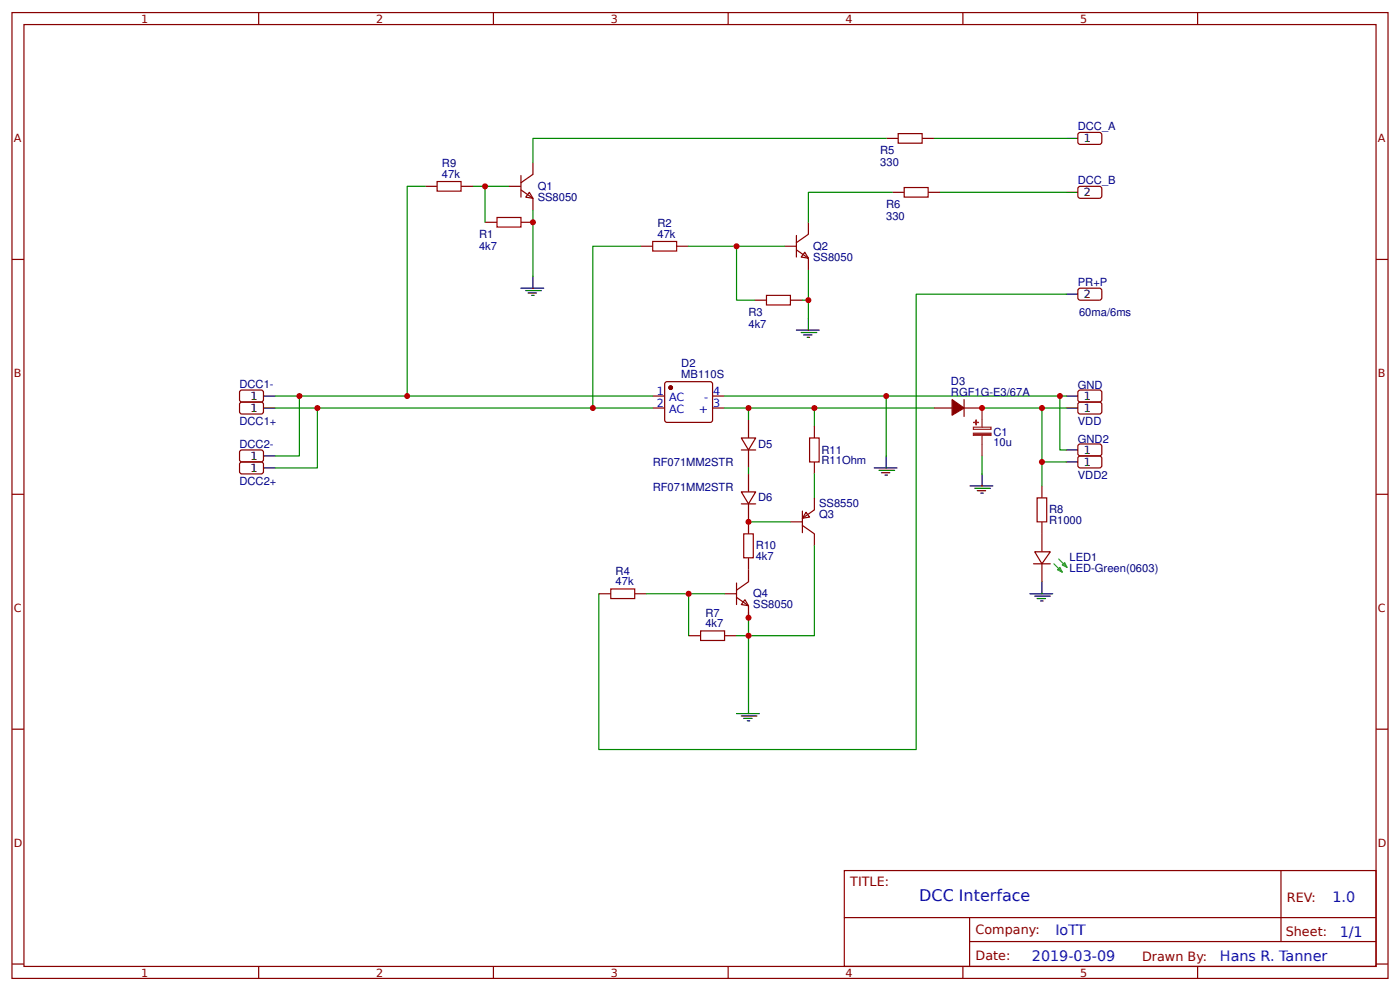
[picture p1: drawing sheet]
<svg xmlns="http://www.w3.org/2000/svg" width="309mm" height="219mm" viewBox="0 0 309 219" stroke-linecap="round" stroke-linejoin="round" font-family="sans-serif">
<g fill="none" stroke="#800" stroke-width=".26">
<path d="M2.6 2.8h304.1v213.2h-304.1zM5.3 5.4h298.7v208h-298.7zM57.1 2.8v2.6M109 2.8v2.6M160.9 2.8v2.6M212.7 2.8v2.6M264.6 2.8v2.6M115.1 38.8v4.7M117.7 35.9v2.6l-2.6 1.8M195.8 30.6h2.6M203.7 30.6h2.7M238.2 29.5l.5-.3 4.5 .1 .2 .5-.1 1.8-.4 .3-4.5-.1-.3-.4z"/>
<path d="M2.6 57.3h2.7M93.9 41.1h2.7M101.9 41.1h2.6M107.2 49.1h2.6M112.4 41.1h2.7M115.1 41.9l2.6 1.9v2.6M115.1 49.1h2.6M116.9 42.5l.8 1.3-1.5-.3zM141.6 54.4h2.6M149.5 54.4h2.6M173.3 54.4h2.6M175.9 55.2l2.7 1.8v2.7"/>
<path d="M175.9 52v4.8M177.8 55.7l.8 1.3-1.6-.2zM178.6 49.1v2.6l-2.7 1.9M197.1 42.5h2.7M205.1 42.5h2.6M238.2 41.4l.5-.3 4.5 .1 .2 .5-.1 1.8-.4 .3-4.5-.1-.3-.4zM304 57.3h2.7M166.7 66.3h2.6M174.6 66.3h2.7M238.2 63.9l.5-.3 4.5 .1 .2 .5-.1 1.8-.4 .3-4.5-.1-.3-.5zM53 86.4l.4-.3 4.5 .1 .3 .5-.1 1.8-.4 .3-4.5-.1-.3-.5zM53 89l.4-.2h4.5l.3 .5-.1 1.9-.4 .2-4.5-.1-.3-.4z"/>
<path d="M53 99.6l.4-.2h4.5l.3 .5-.1 1.8-.4 .3-4.5-.1-.3-.4zM144.2 87.4h2.6M144.2 90.1h2.6M146.9 84.5l.5-.2h9.8l.2 .5v8.2l-.5 .3-9.8-.1-.3-.5zM157.4 87.4h2.7M157.4 90.1h2.7M163.8 96.7h3.2l-1.6 2.7zM163.8 99.4h3.2M165.4 92.7v4M165.4 99.4v3.9M179.9 94.1v2.6M206.4 90.1h3.9"/>
<path d="M213 90.1h4M213 88.2v3.7M238.2 86.4l.5-.3 4.5 .1 .2 .5-.1 1.8-.4 .3-4.5-.1-.3-.5zM238.2 89l.5-.2h4.5l.2 .5-.1 1.9-.4 .2-4.5-.1-.3-.4zM238.2 98.3l.5-.3 4.5 .1 .2 .5-.1 1.8-.4 .3-4.5-.1-.3-.5zM2.6 109.1h2.7M53.2 102.1h4.7l.3 .4-.1 1.9-.4 .2h-4.5l-.3-.5v-1.6zM163.8 108.6h3.2l-1.6 2.7zM163.8 111.3h3.2M165.4 104.6v4M165.4 111.3v6.6M174.6 115.2h2.7"/>
<path d="M177.3 116l2.6 1.9v2.6M177.3 112.8v4.8M178.1 113.1l.8 1.1-1.6 .2zM179.9 102v2.6M179.9 109.9v2.7l-2.6 1.8M230.2 107.3v2.6M230.2 115.2v6.6M238.2 100.9l.5-.2h4.5l.2 .5-.1 1.9-.4 .2-4.5-.1-.3-.4zM304 109.1h2.7M132.3 131.1h2.6M140.2 131.1h2.7M160.1 131.1h2.6"/>
<path d="M162.7 131.9l2.7 1.8v2.7M162.7 128.7v4.8M164.6 132.4l.8 1.3-1.6-.2zM165.4 123.2v5.3l-2.7 1.8M228.3 124.5h3.7M228.6 121.8h3.4l-1.8 2.7zM230.2 124.5v4M152.1 140.4h2.7M160.1 140.4h2.6M2.6 161h2.7M304 161h2.7M186.5 192.2h117.5v21.2h-117.5z"/>
<path d="M283 192.2v15.7M2.6 212.9h2.7M57.1 213.4v2.6M109 213.4v2.6M160.9 213.4v2.6M186.6 202.6h117.3M212.7 213.4v2.6M214.2 207.9h89.7M214.2 202.6v10.6M264.6 213.4v2.6M304 212.9h2.7"/>
</g>
<g fill="#800" stroke="#800" stroke-width=".26">
<path d="M210.3 88.2l2.7 1.9-2.7 1.6z"/>
<circle cx="148.2" cy="85.6" r=".4"/>
</g>
<g fill="none" stroke="#000" stroke-width=".26">
<path d="M235.5 30.6h2.6M235.5 42.5h2.6M115.1 63.6h5M116.2 64.2h3.4M116.7 64.7h1.8M117.5 65.2h.5M117.7 61v2.6M175.9 72.9h5.1M177 73.4h3.4M177.5 74h1.9M178.3 74.5h.6M178.6 70.2v2.7"/>
<path d="M235.5 65h2.6M58.2 87.4h2.7M58.2 90.1h2.7M235.5 87.4h2.6M235.5 90.1h2.6M235.5 99.4h2.6M58.2 103.3h2.7M58.2 100.7h2.7M193.1 103.3h5.1M194.2 103.8h3.4M194.7 104.4h1.9M195.5 104.9h.6"/>
<path d="M195.8 100.7v2.6M214.3 107.3h5M215.4 107.8h3.4M215.9 108.3h1.9M216.7 108.9h.5M217 104.6v2.7M235.5 102h2.6M227.5 131.1h5.1M228.6 131.6h3.4M229.1 132.2h1.9M229.9 132.7h.6M230.2 128.5v2.6"/>
<path d="M162.7 157.6h5M163.8 158.1h3.4M164.3 158.6h1.9M165.1 159.1h.5M165.4 154.9v2.7"/>
</g>
<path d="M198.4 29.5h5.3v2.1h-5.3zM96.6 40.1h5.3v2.1h-5.3zM109.8 48h5.3v2.1h-5.3zM144.2 53.3h5.3v2.1h-5.3zM199.8 41.4h5.3v2.1h-5.3zM169.3 65.2h5.3v2.1h-5.3zM178.9 96.7h2.1v5.3h-2.1zM164.3 117.9h2.1v5.3h-2.1zM229.1 109.9h2.1v5.3h-2.1zM134.9 130h5.3v2.2h-5.3zM154.8 139.3h5.3v2.1h-5.3z" fill="none" stroke="#a00000" stroke-width=".26"/>
<g fill="none" stroke="#080" stroke-width=".26">
<path d="M195.8 30.6h-78.1v5.3M206.4 30.6h29.1M93.9 41.1h-3.9v46.3M104.5 41.1h7.9M107.2 41.1v8M117.7 46.4v14.6M141.6 54.4h-10.6v35.7M152.1 54.4h21.2M162.7 54.4v11.9h4M178.6 59.7v10.5M197.1 42.5h-18.5v6.6M207.7 42.5h27.8"/>
<path d="M177.3 66.3h1.3M235.5 65h-33.1v100.5h-70.1v-34.4M60.9 90.1h83.3M60.9 87.4h83.3M66.1 87.4v13.3h-5.2M70.1 90.1v13.2h-9.2M160.1 90.1h46.3M160.1 87.4h75.4M165.4 90.1v2.6M179.9 90.1v4M195.8 87.4v13.3M217 90.1h18.5"/>
<path d="M230.2 90.1v11.9h5.3M234.2 87.4v12h1.3M165.4 115.2h9.2M165.4 103.3v1.3M179.9 104.6v5.3M217 100.7v3.9M230.2 102v5.3M142.9 131.1h17.2M152.1 131.1v9.3M165.4 135.1v19.8M179.9 120.5v19.9h-17.2"/>
</g>
<path d="M215.1 94.3h3.8v.5h-3.8zM217 90.1v4.2M217 96.2v4.5" fill="none" stroke="#8d2323" stroke-width=".26"/>
<g fill="#8d2323" stroke="#8d2323" stroke-width=".26">
<path d="M215.1 95.6h3.8v.5h-3.8z"/>
<path d="M215.1 93.3h1.1z"/>
<path d="M215.6 92.7l.1 1.1z"/>
</g>
<path d="M232.8 124.5l1.9 1.8M233.6 125.8l.6-.5 .5 1zM233.9 123.4l1.8 1.9M234.7 124.8l.5-.6 .5 1.1z" fill="none" stroke="#690" stroke-width=".26"/>
<g fill="#c00">
<circle cx="107.2" cy="41.1" r=".66"/>
<circle cx="90" cy="87.4" r=".66"/>
<circle cx="131" cy="90.1" r=".66"/>
<circle cx="162.7" cy="54.4" r=".66"/>
<circle cx="178.6" cy="66.3" r=".66"/>
<circle cx="70.1" cy="90.1" r=".66"/>
<circle cx="234.2" cy="87.4" r=".66"/>
<circle cx="66.1" cy="87.4" r=".66"/>
<circle cx="195.8" cy="87.4" r=".66"/>
<circle cx="165.4" cy="136.4" r=".66"/>
<circle cx="165.4" cy="140.4" r=".66"/>
<circle cx="179.9" cy="90.1" r=".66"/>
<circle cx="165.4" cy="90.1" r=".66"/>
<circle cx="165.4" cy="115.2" r=".66"/>
<circle cx="217" cy="90.1" r=".66"/>
<circle cx="230.2" cy="90.1" r=".66"/>
<circle cx="152.1" cy="131.1" r=".66"/>
<circle cx="230.2" cy="102" r=".66"/>
<circle cx="117.7" cy="49.1" r=".66"/>
</g>
<text font-size="3.5" fill="#00f" x="203.1" y="199">DCC Interface</text>
<g font-size="3.2" fill="#00f">
<text x="294.4" y="199.2">1.0</text>
<text x="233.2" y="206.3">IoTT</text>
<text x="296" y="206.9">1/1</text>
<text x="228" y="212.2">2019-03-09</text>
<text x="269.5" y="212.1">Hans R. Tanner</text>
</g>
<g font-size="2.8" fill="#800">
<text x="187.9" y="195.7">TITLE:</text>
<text x="284.3" y="199.2">REV:</text>
<text x="215.5" y="206.3">Company:</text>
<text x="284.1" y="206.8">Sheet:</text>
<text x="215.5" y="212.1">Date:</text>
<text x="252.3" y="212.1">Drawn By:</text>
</g>
<g font-size="2.5" fill="#800">
<text x="31.2" y="5">1</text>
<text x="83.1" y="5">2</text>
<text x="134.9" y="5">3</text>
<text x="186.8" y="5">4</text>
<text x="238.7" y="5">5</text>
<text x="3" y="31.4">A</text>
<text x="304.4" y="31.4">A</text>
<text x="3" y="83.2">B</text>
<text x="304.4" y="83.2">B</text>
<text x="3" y="135.1">C</text>
<text x="304.4" y="135.1">C</text>
<text x="3" y="186.9">D</text>
<text x="304.4" y="186.9">D</text>
<text x="31.2" y="215.6">1</text>
<text x="83.1" y="215.6">2</text>
<text x="134.9" y="215.6">3</text>
<text x="186.8" y="215.6">4</text>
<text x="238.7" y="215.6">5</text>
</g>
<g font-size="2.5" fill="#000080">
<text x="238.1" y="28.7">DCC_A</text>
<text x="194.5" y="34">R5</text>
<text x="97.6" y="39.3">47k</text>
<text x="97.6" y="36.9">R9</text>
<text x="118.8" y="41.9">Q1</text>
<text x="194.5" y="36.6">330</text>
<text x="238.1" y="40.6">DCC_B</text>
<text x="118.8" y="44.3">SS8050</text>
<text x="195.8" y="45.9">R6</text>
<text x="105.8" y="52.5">R1</text>
<text x="145.3" y="52.5">47k</text>
<text x="145.3" y="50.1">R2</text>
<text x="195.8" y="48.6">330</text>
<text x="105.8" y="55.2">4k7</text>
<text x="179.7" y="57.5">SS8050</text>
<text x="179.7" y="55.2">Q2</text>
<text x="238.1" y="63.1">PR+P</text>
<text x="165.4" y="69.7">R3</text>
<text x="238.4" y="69.7">60ma/6ms</text>
<text x="165.4" y="72.4">4k7</text>
<text x="150.5" y="83.5">MB110S</text>
<text x="150.5" y="81">D2</text>
<text x="52.9" y="85.6">DCC1-</text>
<text x="210.1" y="87.4">RGF1G-E3/67A</text>
<text x="210.1" y="85.1">D3</text>
<text x="238.1" y="85.9">GND</text>
<text x="52.9" y="93.8">DCC1+</text>
<text x="238.1" y="93.8">VDD</text>
<text x="52.9" y="98.8">DCC2-</text>
<text x="167.5" y="98.8">D5</text>
<text x="181.5" y="100.1">R11</text>
<text x="219.5" y="98.6">10u</text>
<text x="219.5" y="96.2">C1</text>
<text x="238.1" y="97.8">GND2</text>
<text x="52.9" y="107">DCC2+</text>
<text x="144.2" y="102.8">RF071MM2STR</text>
<text x="181.5" y="102.5">R11Ohm</text>
<text x="238.1" y="105.7">VDD2</text>
<text x="144.2" y="108.3">RF071MM2STR</text>
<text x="167.5" y="110.7">D6</text>
<text x="181" y="111.9">SS8550</text>
<text x="231.8" y="113.4">R8</text>
<text x="181" y="114.3">Q3</text>
<text x="231.8" y="115.8">R1000</text>
<text x="167" y="123.7">4k7</text>
<text x="167" y="121.3">R10</text>
<text x="236.3" y="124">LED1</text>
<text x="136" y="129.2">47k</text>
<text x="136" y="126.9">R4</text>
<text x="166.4" y="131.9">Q4</text>
<text x="236.3" y="126.3">LED-Green(0603)</text>
<text x="155.8" y="136.1">R7</text>
<text x="166.4" y="134.3">SS8050</text>
<text x="155.8" y="138.5">4k7</text>
</g>
<g font-size="2.5">
<text x="239.4" y="31.4">1</text>
<text x="239.4" y="43.3">2</text>
<text x="239.4" y="65.7">2</text>
<text x="55.3" y="88.2">1</text>
<text x="239.4" y="88.2">1</text>
<text x="55.3" y="90.9">1</text>
<text x="239.4" y="90.9">1</text>
<text x="55.3" y="101.5">1</text>
<text x="239.4" y="100.1">1</text>
<text x="55.3" y="104.1">1</text>
<text x="239.4" y="102.8">1</text>
</g>
<g font-size="2.5" fill="#00f">
<text x="145.1" y="87.2">1</text>
<text x="145.1" y="89.8">2</text>
<text x="147.8" y="88.5">AC</text>
<text x="155.6" y="88.5">-</text>
<text x="157.6" y="89.8">3</text>
<text x="157.6" y="87.2">4</text>
<text x="147.8" y="91.1">AC</text>
<text x="154.4" y="91.1">+</text>
</g>
</svg>
